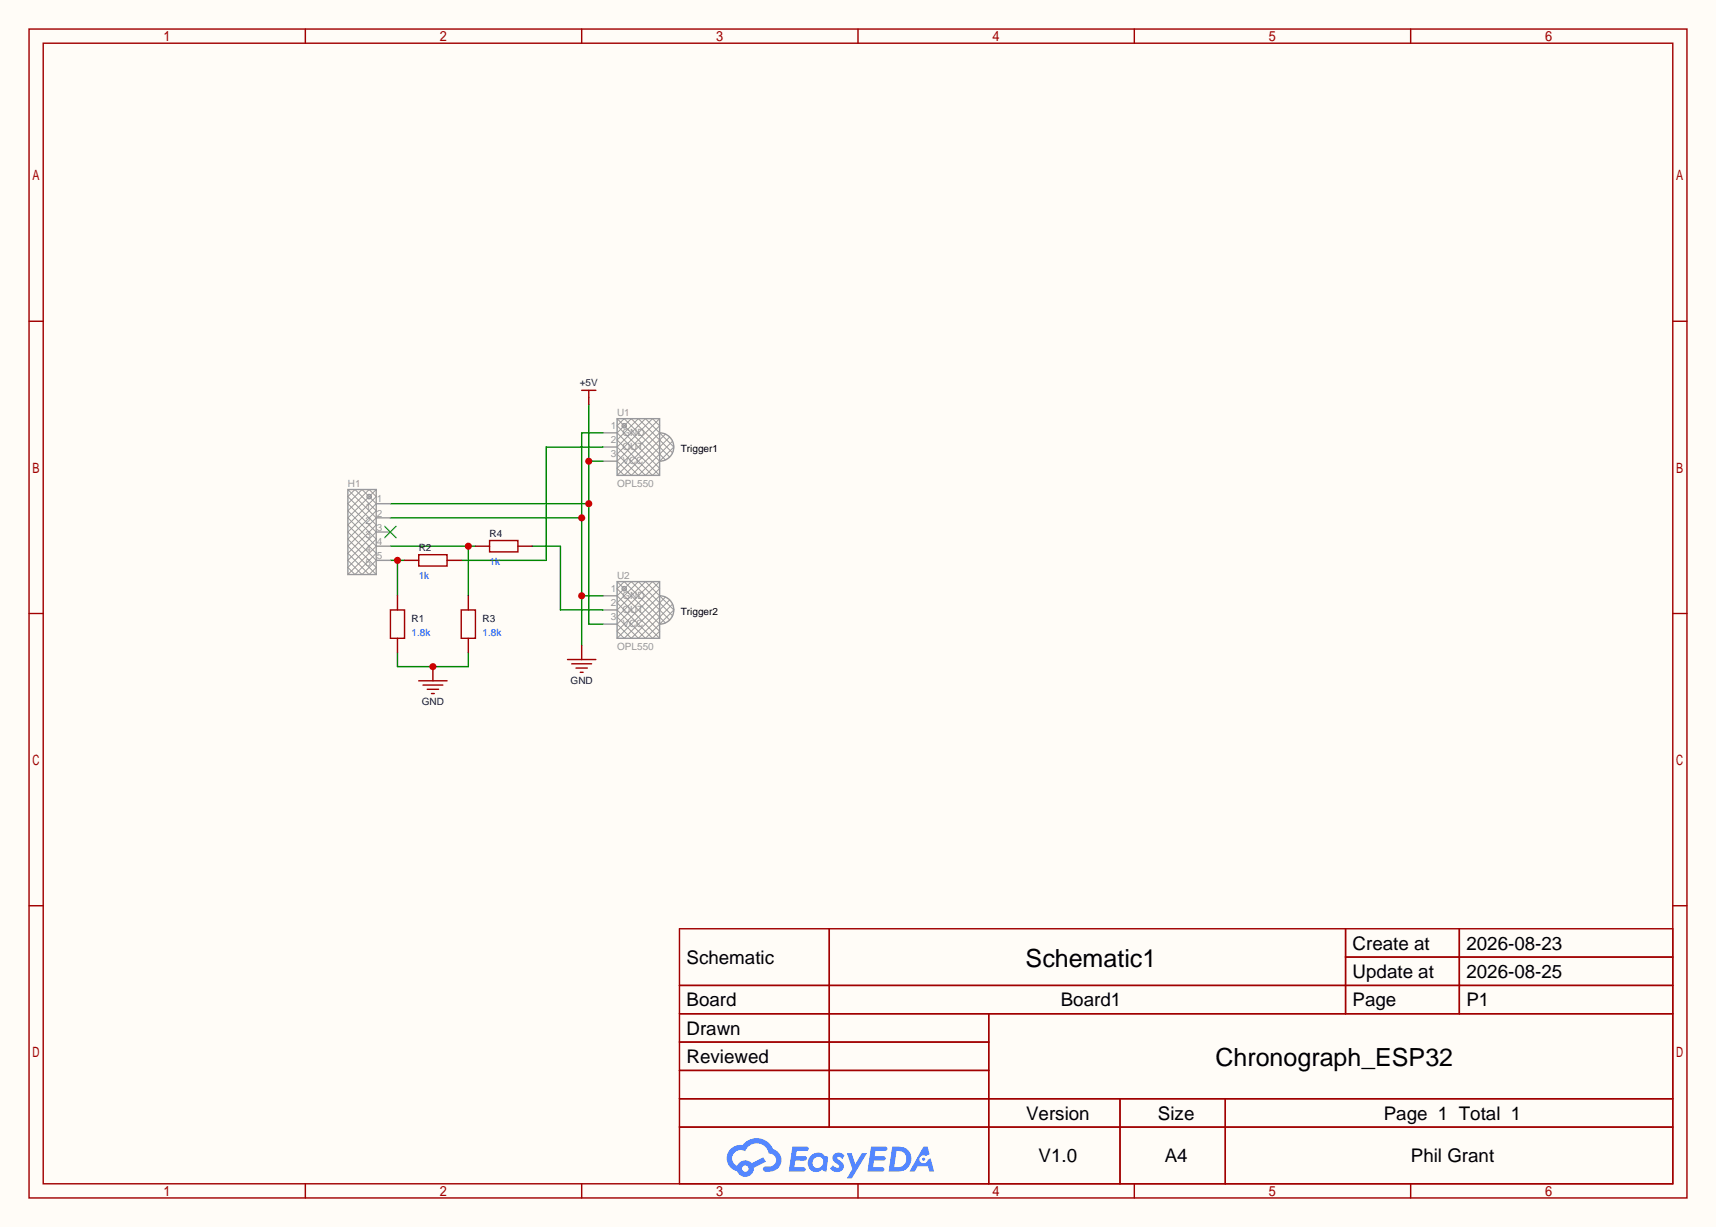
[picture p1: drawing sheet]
<svg xmlns="http://www.w3.org/2000/svg" width="308mm" height="220mm" viewBox="0 0 308 220" stroke-linecap="round" stroke-linejoin="round" font-family="sans-serif">
<path d="M0 0h307.6v220h-307.6z" fill="#fffcf7"/>
<g fill="none" stroke="#a10000" stroke-width=".25">
<path d="M5.2 5.2h297.2v209.6h-297.2zM7.7 7.7h292.1v204.5h-292.1zM54.7 5.2v2.5M104.3 5.2v2.5M153.8 5.2v2.5M203.3 5.2v2.5M252.9 5.2v2.5M5.2 57.6h2.5M299.8 57.6h2.6M5.2 110h2.5M299.8 110h2.6M5.2 162.4h2.5"/>
<path d="M121.8 166.5h178v45.7h-178zM121.8 176.7h178M148.7 166.5v35.6M241.2 166.5v15.2M241.2 171.6h58.6M261.6 166.5v15.2M299.8 162.4h2.6M121.8 181.7h178M121.8 186.8h55.4M121.8 197h178M121.8 191.9h55.4M177.2 181.7v30.5"/>
<path d="M200.8 197v15.2M219.6 197v15.2M54.7 212.2v2.6M104.3 212.2v2.6M121.8 202.1h178M153.8 212.2v2.6M203.3 212.2v2.6M252.9 212.2v2.6"/>
</g>
<g fill="#5487ff">
<path d="M149.5 206.9a1.3 1.3 0 0 1 1.9 .3l-.4 .6a.54 .54 0 0 0-1-.2l.2 .2a1.58 1.58 0 0 1 1 1.5 1.43 1.43 0 0 1-2.4 .2l.5-.6a.64 .64 0 0 0 .5 .5 .64 .64 0 0 0 .6-.3l-.1-.3a1.6 1.6 0 0 1-1.1-1.5z"/>
<path d="M151.8 206.7h.8l.7 2 1.2-2h.9l-2.7 4.5h-.9l1-1.6z"/>
<path d="M142 205.5h1.7a1.31 1.31 0 0 1 1.2 .2 .4 .4 0 0 1-.3 .6h-1.8l-.1 1h1.6a.4 .4 0 0 1 .3 .4 .4 .4 0 0 1-.4 .4h-1.6l-.2 1.2 .8-.1a1.23 1.23 0 0 1 1.2 .2 .39 .39 0 0 1-.4 .6h-2.6z"/>
<path d="M156.1 205.5h1.7a1.32 1.32 0 0 1 1.2 .2 .39 .39 0 0 1-.3 .6h-1.8l-.1 1h1.6a.4 .4 0 0 1 .4 .4 .4 .4 0 0 1-.5 .4h-1.6l-.2 1.1h.8a1.23 1.23 0 0 1 1.2 .2 .39 .39 0 0 1-.4 .6h-2.6z"/>
<path d="M165.5 205.6h.8l.3 1.3-.6 .3a.75 .75 0 0 0-1.1 .3 .75 .75 0 0 0 .5 1.1 .75 .75 0 0 0 .9-.7l.5-.3 .6 2.4h-.8l-.3-.9h-1.8l-.5 .9h-1z"/>
<path d="M159.9 205.6l-.6 4.4h1.4a2.27 2.27 0 0 0 2.7-2.3 2.27 2.27 0 0 0-2.7-2.1zM160.7 206.3a1.5 1.5 0 0 1 1.8 1.6 1.5 1.5 0 0 1-1.9 1.3h-.3z"/>
<path d="M145.4 207.2a1.62 1.62 0 0 0-.4 2.1 1.62 1.62 0 0 0 2 .6l.3-.2 .4 .2 .4 .1 .3-2.4-.1-.3-.5-.1a1.58 1.58 0 0 0-2.4 0zM146 207.7a.98 .98 0 0 1 1.5 .2 .98 .98 0 0 1-.6 1.4 .94 .94 0 0 1-1.2-.4 .94 .94 0 0 1 .3-1.2z"/>
<path d="M131 206a2.37 2.37 0 0 0 1.1 4 1.54 1.54 0 0 0 1.8 1 1.54 1.54 0 0 0 1.2-1.6l2.2-1.1-.5-.8-2.1 1a1.57 1.57 0 0 0-2.6 .5 1.5 1.5 0 0 1-.7-2.1 1.5 1.5 0 0 1 2.2-.5 2.23 2.23 0 0 1 2.3-1.4 2.23 2.23 0 0 1 2 1.8 1.16 1.16 0 0 1 1.2 1.1 1.16 1.16 0 0 1-1.1 1.2h-.7a.47 .47 0 0 0-.5 .4 .47 .47 0 0 0 .4 .5 2.23 2.23 0 0 0 2.2-.6 2.23 2.23 0 0 0 .5-2.3 2.16 2.16 0 0 0-1.3-1.1 3.2 3.2 0 0 0-5.5-.7l-1.1 .1zM133 209.5a.6 .6 0 0 1 1.2 0 .6 .6 0 0 1-1.2 0z"/>
<circle cx="165.6" cy="207.8" r=".28"/>
</g>
<g fill="none" stroke="#999" stroke-width=".18">
<path d="M110.6 75.1l7.6 7.6M112.1 76l.1 .2M112.2 76.5l-.1 .2M115.7 75.1l5.1 5-5.1 5.1-5.1-5.1zM118.2 75.1l-7.6 7.6 2.6 2.5 6.8-6.9M118.2 77.6l-7.6 7.6M119.3 77.8l-7.4 7.4-1.3-1.3 7.6-7.6-1.2-1.2-6.4 6.3 3.8 3.8 6.2-6.1M120 81.9l-6.8-6.8-2.6 2.5 7.6 7.6M120.6 81.2l-6.2-6.1-3.8 3.8 6.4 6.3 1.2-1.3-7.6-7.6 1.3-1.2 7.4 7.4M110.6 109.3l5.1-5 5.1 5-5.1 5.1zM110.6 104.3l7.6 7.6M112.1 105.2l.1 .2"/>
<path d="M112.2 105.7l-.1 .2M118.2 104.3l-7.6 7.6 2.6 2.5 6.8-6.8M118.2 106.8l-7.6 7.6M119.3 107l-7.4 7.4-1.3-1.2 7.6-7.7-1.2-1.2-6.4 6.3 3.8 3.8 6.2-6.1M120 111.1l-6.8-6.8-2.6 2.5 7.6 7.6M120.6 110.4l-6.2-6.1-3.8 3.8 6.4 6.3 1.2-1.2-7.6-7.7 1.3-1.2 7.4 7.4"/>
</g>
<g fill="none" stroke="#999" stroke-width=".25">
<path d="M108.1 77.6h2.5M110.6 75.1h7.6v10.1h-7.6zM118.2 77.6a2.54 2.54 0 0 1 2.6 2.5 2.54 2.54 0 0 1-2.6 2.6M108.1 82.7h2.5M108.1 80.1h2.5M108.1 111.9h2.5M108.1 109.3h2.5M108.1 106.8h2.5M110.6 104.3h7.6v10.1h-7.6zM118.2 106.8a2.54 2.54 0 0 1 2.6 2.5 2.54 2.54 0 0 1-2.6 2.6"/>
<circle cx="111.9" cy="76.3" r=".38"/>
<circle cx="111.9" cy="105.5" r=".38"/>
</g>
<path d="M108.1 77.6h-3.8v38.1M70 92.8h34.3M104.3 106.8h3.8" fill="none" stroke="#008700" stroke-width=".25"/>
<g fill="#c00">
<circle cx="104.3" cy="106.8" r=".63"/>
<circle cx="104.3" cy="92.8" r=".63"/>
</g>
<path d="M105.5 72.5v39.4h2.6M70 90.3h35.5M105.5 82.7h2.6" fill="none" stroke="#008700" stroke-width=".25"/>
<g fill="#c00">
<circle cx="105.5" cy="90.3" r=".63"/>
<circle cx="105.5" cy="82.7" r=".63"/>
</g>
<path d="M108.1 80.1h-10.2v20.4h-15.2M70 100.5h2.5M71.2 100.5v6.3" fill="none" stroke="#008700" stroke-width=".25"/>
<circle cx="71.2" cy="100.5" r=".63" fill="#c00"/>
<path d="M70 97.9h15.2M83.9 97.9v8.9M95.4 97.9h5.1v11.4h7.6" fill="none" stroke="#008700" stroke-width=".25"/>
<circle cx="83.9" cy="97.9" r=".63" fill="#c00"/>
<path d="M105.5 71.2v1.3M77.6 119.5v2.5M104.3 115.7v2.5" fill="none" stroke="#870000" stroke-width=".25"/>
<path d="M104.3 70h2.5M105.5 70v1.2M101.7 118.2h5.1M102.5 119h3.5M103.3 119.8h2M75.1 122h5M75.8 122.8h3.6M76.6 123.6h2M77.3 124.3h.6M104 120.5h.5" fill="none" stroke="#a10000" stroke-width=".25"/>
<path d="M62.4 89l1.2-1.2 3.8 3.8-5 5 5 5.1-1.2 1.3-3.8-3.8 5-5.1zM62.4 90.3l2.5-2.5 2.5 2.5-5 5.1 5 5.1-2.5 2.5-2.5-2.5 5-5.1zM62.4 87.8l5 5-5 5.1 5 5.1M66.2 87.8l1.2 1.2-5 5.1 5 5.1-3.8 3.8-1.2-1.3 5-5.1-5-5zM66.3 88.7l.2 .2M66.5 89.2l-.2 .2M67.4 87.8l-5 5 5 5.1-5 5.1" fill="none" stroke="#999" stroke-width=".18"/>
<g fill="none" stroke="#999" stroke-width=".25">
<path d="M62.4 87.8h5v15.2h-5zM67.4 90.3h2.6M67.4 92.8h2.6M67.4 95.4h2.6M67.4 97.9h2.6M67.4 100.5h2.6"/>
<circle cx="66.2" cy="89" r=".38"/>
</g>
<path d="M69 94.4l2 2M71 94.4l-2 2" fill="none" stroke="#3c3" stroke-width=".25"/>
<path d="M71.2 117v2.5h12.7v-2.5" fill="none" stroke="#008700" stroke-width=".25"/>
<circle cx="77.6" cy="119.5" r=".63" fill="#c00"/>
<path d="M85.2 97.9h2.6M92.8 97.9h2.6M71.2 106.8v2.5M71.2 114.4v2.6M72.5 100.5h2.6M80.1 100.5h2.6M83.9 106.8v2.5M83.9 114.4v2.6" fill="none" stroke="#870000" stroke-width=".25"/>
<path d="M75.1 99.4h5v2.1h-5zM87.8 96.9h5v2h-5zM70 109.3h2.5v5.1h-2.5zM82.7 109.3h2.5v5.1h-2.5z" fill="none" stroke="#a10000" stroke-width=".25"/>
<g font-size="4.5">
<text x="183.9" y="173.4">Schematic1</text>
<text x="217.9" y="191.1">Chronograph_ESP32</text>
</g>
<g font-size="3.4">
<text x="123.1" y="172.8">Schematic</text>
<text x="242.5" y="170.3">Create at</text>
<text x="262.9" y="170.3">2026-08-23</text>
<text x="242.5" y="175.3">Update at</text>
<text x="262.9" y="175.3">2026-08-25</text>
<text x="123.1" y="180.4">Board</text>
<text x="123.1" y="185.5">Drawn</text>
<text x="190.1" y="180.4">Board1</text>
<text x="242.5" y="180.4">Page</text>
<text x="262.9" y="180.4">P1</text>
<text x="123.1" y="190.6">Reviewed</text>
<text x="183.9" y="200.7">Version</text>
<text x="207.6" y="200.7">Size</text>
<text x="248" y="200.7">Page 1 Total 1</text>
<text x="186.2" y="208.4">V1.0</text>
<text x="208.8" y="208.4">A4</text>
<text x="252.9" y="208.4">Phil Grant</text>
</g>
<g font-size="1.8" fill="#000080">
<text x="103.9" y="69.3">+5V</text>
<text x="75.1" y="98.7">R2</text>
<text x="87.8" y="96.2">R4</text>
<text x="73.8" y="111.4">R1</text>
<text x="86.5" y="111.4">R3</text>
<text x="102.3" y="122.6">GND</text>
<text x="75.6" y="126.4">GND</text>
</g>
<g font-size="1.8" fill="#999">
<text x="109.5" y="76.9">1</text>
<text x="110.6" y="74.6">U1</text>
<text x="109.5" y="82">3</text>
<text x="109.5" y="79.4">2</text>
<text x="111.6" y="83.2">VCC</text>
<text x="111.6" y="80.7">OUT</text>
<text x="111.6" y="78.2">GND</text>
<text x="62.4" y="87.3">H1</text>
<text x="110.6" y="87.3">OPL550</text>
<text x="65.5" y="91.4">1</text>
<text x="65.5" y="93.9">2</text>
<text x="67.6" y="90.1">1</text>
<text x="67.6" y="92.6">2</text>
<text x="67.6" y="95.2">3</text>
<text x="65.5" y="96.4">3</text>
<text x="65.5" y="99">4</text>
<text x="65.5" y="101.5">5</text>
<text x="67.6" y="97.7">4</text>
<text x="67.6" y="100.2">5</text>
<text x="109.5" y="106.1">1</text>
<text x="110.6" y="103.8">U2</text>
<text x="111.6" y="107.4">GND</text>
<text x="109.5" y="111.2">3</text>
<text x="109.5" y="108.6">2</text>
<text x="111.6" y="112.5">VCC</text>
<text x="111.6" y="109.9">OUT</text>
<text x="110.6" y="116.5">OPL550</text>
</g>
<g font-size="1.8">
<text x="122" y="81">Trigger1</text>
<text x="122" y="110.2">Trigger2</text>
</g>
<g font-size="1.8" fill="#00f">
<text x="87.8" y="101.3">1k</text>
<text x="75.1" y="103.8">1k</text>
<text x="73.8" y="114">1.8k</text>
<text x="86.5" y="114">1.8k</text>
</g>
</svg>
